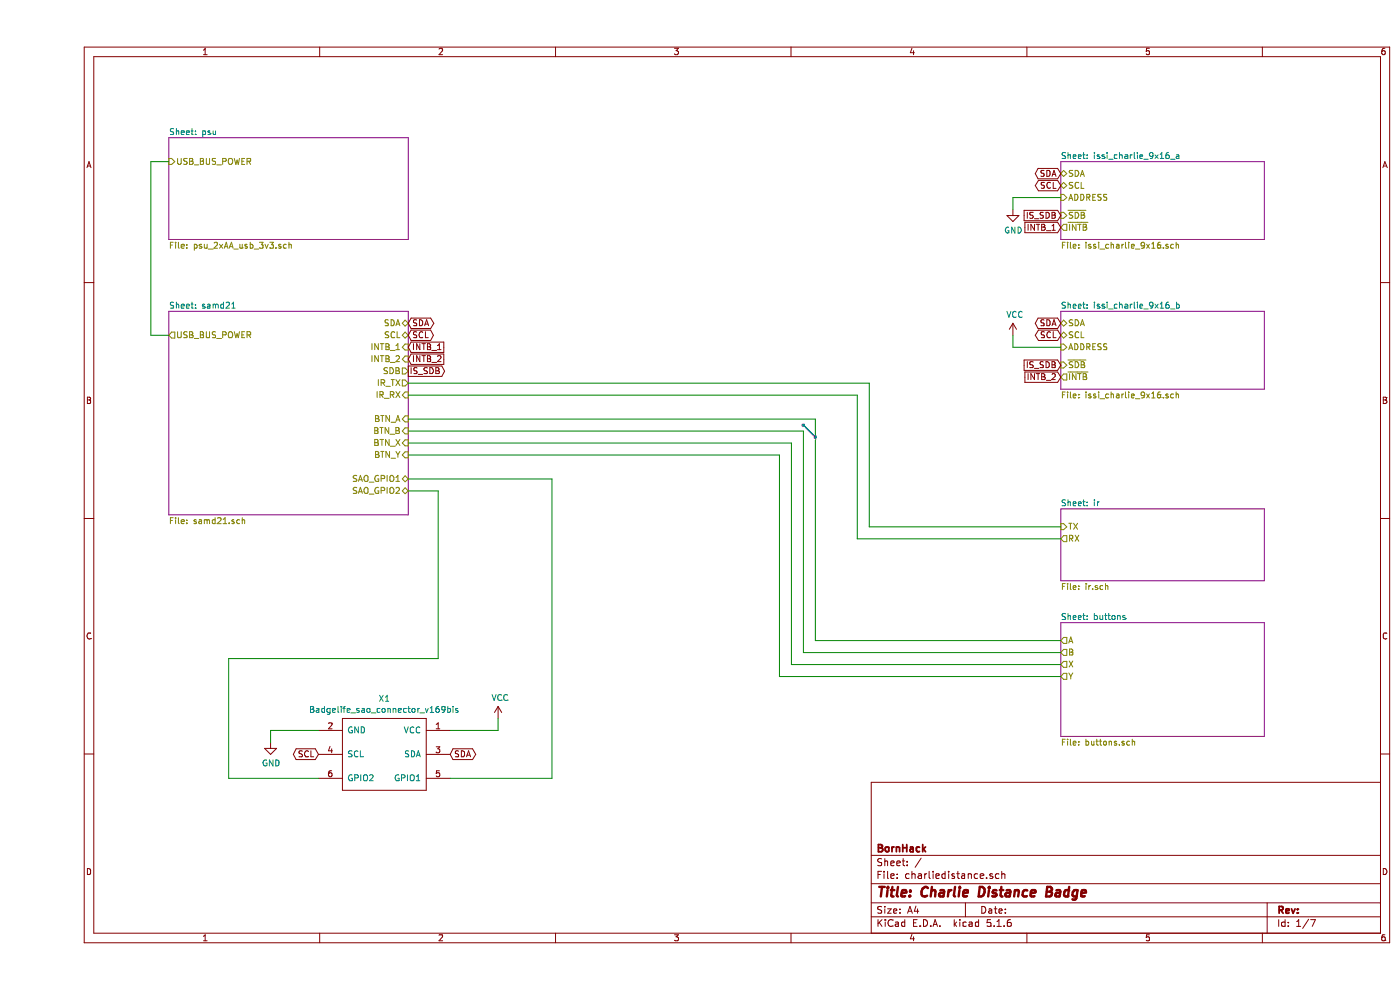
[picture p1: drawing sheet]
EESchema Schematic File Version 4
EELAYER 30 0
EELAYER END
$Descr A4 11693 8268
encoding utf-8
Sheet 1 7
Title "Charlie Distance Badge"
Date ""
Rev ""
Comp "BornHack"
Comment1 ""
Comment2 ""
Comment3 ""
Comment4 ""
$EndDescr
$Sheet
S 8550 1350 1700 650 
U 5EC90811
F0 "issi_charlie_9x16_a" 50
F1 "issi_charlie_9x16.sch" 50
F2 "SDA" B L 8550 1450 50 
F3 "SCL" B L 8550 1550 50 
F4 "ADDRESS" I L 8550 1650 50 
F5 "~SDB" I L 8550 1800 50 
F6 "~INTB" O L 8550 1900 50 
$EndSheet
$Sheet
S 8550 2600 1700 650 
U 5F64D6C7
F0 "issi_charlie_9x16_b" 50
F1 "issi_charlie_9x16.sch" 50
F2 "SDA" B L 8550 2700 50 
F3 "SCL" B L 8550 2800 50 
F4 "ADDRESS" I L 8550 2900 50 
F5 "~SDB" I L 8550 3050 50 
F6 "~INTB" O L 8550 3150 50 
$EndSheet
Text GLabel 8550 1450 0    50   BiDi ~ 0
SDA
Text GLabel 8550 1550 0    50   BiDi ~ 0
SCL
Text GLabel 8550 2700 0    50   BiDi ~ 0
SDA
Text GLabel 8550 2800 0    50   BiDi ~ 0
SCL
$Comp
L power:GND #PWR01
U 1 1
P 8150 1750
F 0 "#PWR01" H 8150 1500 50  0001 C CNN
F 1 "GND" H 8155 1577 50  0000 C CNN
F 2 "" H 8150 1750 50  0001 C CNN
F 3 "" H 8150 1750 50  0001 C CNN
	1    8150 1750
	1    0    0    -1  
$EndComp
Text GLabel 8550 1800 0    50   Input ~ 0
IS_SDB
Text GLabel 8550 3050 0    50   Input ~ 0
IS_SDB
Wire Wire Line
	8150 1650 8150 1750
Wire Wire Line
	8150 1650 8550 1650
$Sheet
S 1100 1150 2000 850 
U 5ECCD596
F0 "psu" 50
F1 "psu_2xAA_usb_3v3.sch" 50
F2 "USB_BUS_POWER" I L 1100 1350 50 
$EndSheet
Text GLabel 3100 2700 2    50   BiDi ~ 0
SDA
Text GLabel 3100 2800 2    50   BiDi ~ 0
SCL
Wire Wire Line
	1100 1350 950  1350
Wire Wire Line
	950  1350 950  2800
Wire Wire Line
	950  2800 1100 2800
$Comp
L power:VCC #PWR02
U 1 1
P 8150 2800
F 0 "#PWR02" H 8150 2650 50  0001 C CNN
F 1 "VCC" H 8167 2973 50  0000 C CNN
F 2 "" H 8150 2800 50  0001 C CNN
F 3 "" H 8150 2800 50  0001 C CNN
	1    8150 2800
	1    0    0    -1  
$EndComp
$Sheet
S 1100 2600 2000 1700
U 5ED0DA4B
F0 "samd21" 50
F1 "samd21.sch" 50
F2 "USB_BUS_POWER" O L 1100 2800 50 
F3 "SDA" B R 3100 2700 50 
F4 "SCL" B R 3100 2800 50 
F5 "SAO_GPIO1" B R 3100 4000 50 
F6 "SAO_GPIO2" B R 3100 4100 50 
F7 "IR_TX" O R 3100 3200 50 
F8 "IR_RX" I R 3100 3300 50 
F9 "BTN_A" I R 3100 3500 50 
F10 "BTN_B" I R 3100 3600 50 
F11 "BTN_X" I R 3100 3700 50 
F12 "BTN_Y" I R 3100 3800 50 
F13 "SDB" O R 3100 3100 50 
F14 "INTB_1" I R 3100 2900 50 
F15 "INTB_2" I R 3100 3000 50 
$EndSheet
Wire Wire Line
	8150 2800 8150 2900
Wire Wire Line
	8150 2900 8550 2900
$Sheet
S 8550 4250 1700 600 
U 5EE5A538
F0 "ir" 50
F1 "ir.sch" 50
F2 "TX" I L 8550 4400 50 
F3 "RX" O L 8550 4500 50 
$EndSheet
$Sheet
S 8550 5200 1700 950 
U 5EE5ADBC
F0 "buttons" 50
F1 "buttons.sch" 50
F2 "A" O L 8550 5350 50 
F3 "B" O L 8550 5450 50 
F4 "X" O L 8550 5550 50 
F5 "Y" O L 8550 5650 50 
$EndSheet
$Comp
L badgelife_shitty_addon_v169bis:Badgelife_sao_connector_v169bis X1
U 1 1
P 2900 6300
F 0 "X1" V 2435 6300 50  0000 C CNN
F 1 "Badgelife_sao_connector_v169bis" V 2526 6300 50  0000 C CNN
F 2 "badgelife_sao_v169bis:Badgelife-SAOv169-BADGE-2x3" H 2900 6500 50  0001 C CNN
F 3 "" H 2900 6500 50  0001 C CNN
	1    2900 6300
	0    1    1    0   
$EndComp
Text GLabel 3450 6300 2    50   BiDi ~ 0
SDA
Text GLabel 2350 6300 0    50   BiDi ~ 0
SCL
$Comp
L power:GND #PWR03
U 1 1
P 1950 6200
F 0 "#PWR03" H 1950 5950 50  0001 C CNN
F 1 "GND" H 1955 6027 50  0000 C CNN
F 2 "" H 1950 6200 50  0001 C CNN
F 3 "" H 1950 6200 50  0001 C CNN
	1    1950 6200
	1    0    0    -1  
$EndComp
$Comp
L power:VCC #PWR04
U 1 1
P 3850 6000
F 0 "#PWR04" H 3850 5850 50  0001 C CNN
F 1 "VCC" H 3867 6173 50  0000 C CNN
F 2 "" H 3850 6000 50  0001 C CNN
F 3 "" H 3850 6000 50  0001 C CNN
	1    3850 6000
	1    0    0    -1  
$EndComp
Wire Wire Line
	3450 6100 3850 6100
Wire Wire Line
	3850 6100 3850 6000
Wire Wire Line
	2350 6100 1950 6100
Wire Wire Line
	1950 6100 1950 6200
Wire Wire Line
	3100 3200 6950 3200
Wire Wire Line
	6950 3200 6950 4400
Wire Wire Line
	6950 4400 8550 4400
Wire Wire Line
	3100 3300 6850 3300
Wire Wire Line
	6850 3300 6850 4500
Wire Wire Line
	6850 4500 8550 4500
Wire Wire Line
	3100 4000 4300 4000
Wire Wire Line
	4300 4000 4300 6500
Wire Wire Line
	4300 6500 3450 6500
Wire Wire Line
	3100 4100 3350 4100
Wire Wire Line
	3350 4100 3350 5500
Wire Wire Line
	3350 5500 1600 5500
Wire Wire Line
	1600 5500 1600 6500
Wire Wire Line
	1600 6500 2350 6500
Wire Wire Line
	3100 3500 6500 3500
Wire Wire Line
	6500 3500 6500 5350
Wire Wire Line
	6500 5350 8550 5350
Wire Wire Line
	3100 3600 6400 3600
Wire Wire Line
	6400 3600 6400 5450
Wire Wire Line
	6400 5450 8550 5450
Wire Wire Line
	3100 3700 6300 3700
Wire Wire Line
	6300 3700 6300 5550
Wire Wire Line
	6300 5550 8550 5550
Wire Wire Line
	3100 3800 6200 3800
Wire Wire Line
	6200 3800 6200 5650
Wire Wire Line
	6200 5650 8550 5650
Text GLabel 3100 3100 2    50   Output ~ 0
IS_SDB
Text GLabel 3100 2900 2    50   Input ~ 0
INTB_1
Text GLabel 3100 3000 2    50   Input ~ 0
INTB_2
Text GLabel 8550 1900 0    50   Input ~ 0
INTB_1
Text GLabel 8550 3150 0    50   Input ~ 0
INTB_2
$EndSCHEMATC
